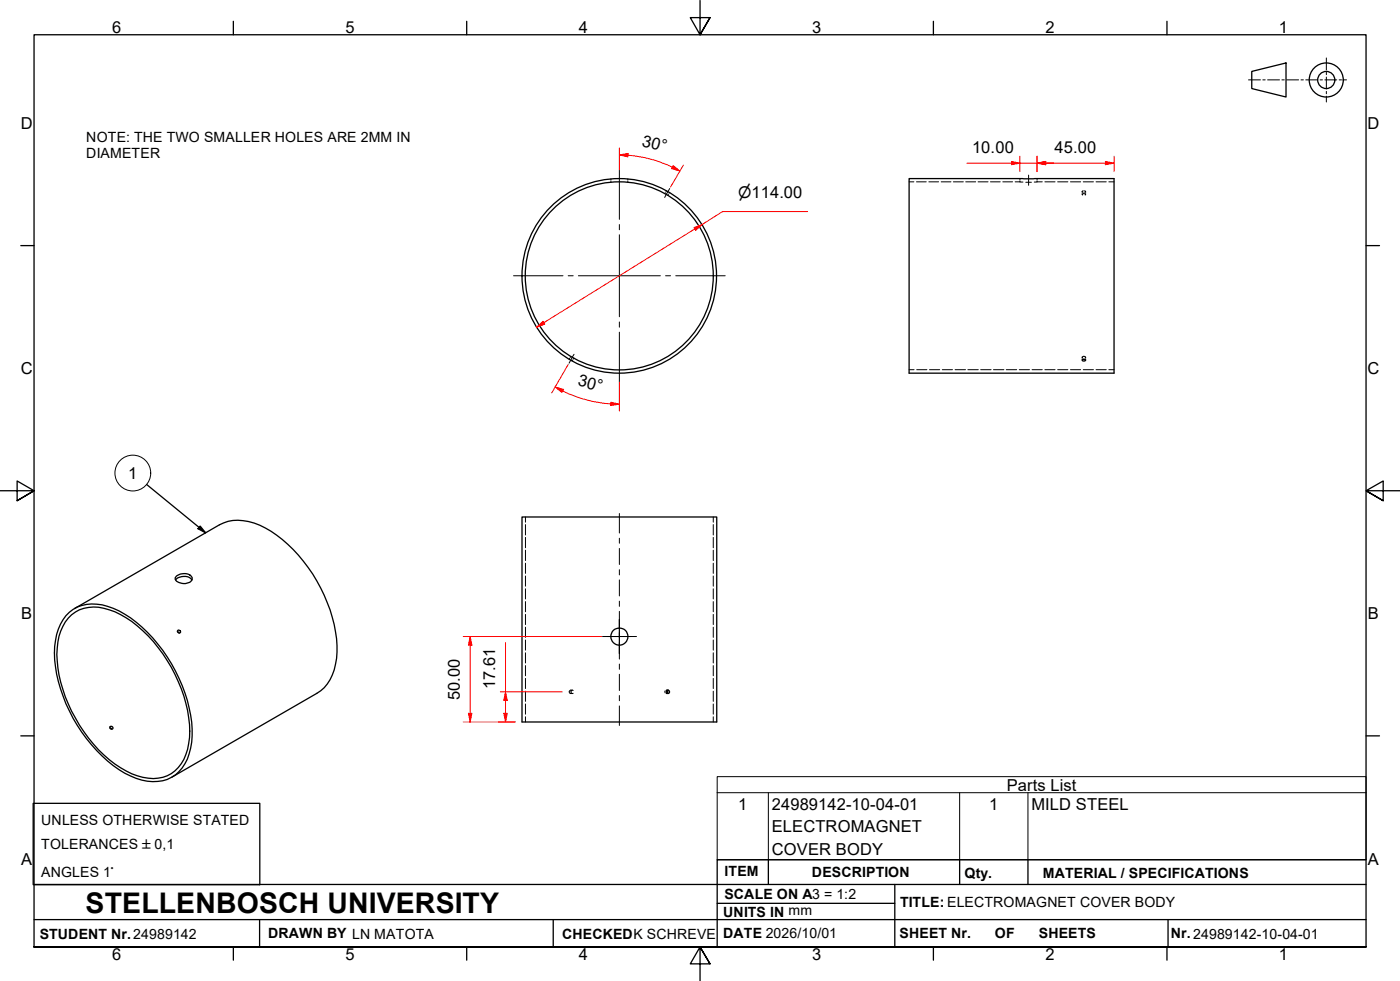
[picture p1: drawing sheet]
<svg xmlns="http://www.w3.org/2000/svg" width="410mm" height="287mm" viewBox="0 0 410 287" stroke-linecap="round" stroke-linejoin="round" font-family="sans-serif">
<!-- layer: Hidden Edges(ISO) -->
<g fill="none" stroke="#000" stroke-width=".29">
<path d="M178.9 52.3v.4M178.9 53v.4M183.8 52.3v.4M183.8 53v.4M194.8 56.4l-.1 .3M195.2 55.8l-.2 .3M195.7 56.9l-.2 .3M196 56.3l-.1 .3M266.2 53.2h1.4M268.4 53.2h2.8M272 53.2h2.8M275.6 53.2h2.8"/>
<path d="M279.1 53.2h3M282.8 53.2h2.9M286.4 53.2h2.9M290 53.2h2.9M293.6 53.2h2.9M297.2 53.2h1.4M298.6 53.2l.9 .1M298.6 52.3v.3M298.6 52.9v.3M300.4 53.4h1.6M303.7 53.2l-.9 .1M303.7 52.3v.3"/>
<path d="M303.7 52.9v.3M303.7 53.2h1.5M305.9 53.2h3M309.7 53.2h3M313.4 53.2h3M316.9 56.1l.3 .2M316.9 56.1v.2M316.9 56.7v.2M317 57.1l-.1-.1a.45 .45 0 0 1 .5-.3 .45 .45 0 0 1 .4 .3v.1M317.2 55.8l-.3 .3M317.2 53.2h3M317.6 55.8l.3 .3-.3 .2"/>
<path d="M317.9 56.1v.2M317.9 56.7v.2M320.9 53.2h3M324.7 53.2h1.5M166.8 104.9l-.1 .3M167.2 104.3l-.2 .3M167.7 105.4l-.2 .3M168 104.8l-.1 .3M266.2 108.2h1.5M268.4 108.2h3M272.2 108.2h2.9M275.9 108.2h3"/>
<path d="M279.7 108.2h3M283.4 108.2h3M287.1 108.2h3.1M290.9 108.2h3M294.6 108.2h3.1M298.4 108.2h3M302.2 108.2h3M305.9 108.2h3M309.7 108.2h3M313.4 108.2h3M316.9 104.5v.4M316.9 105.1v.3"/>
<path d="M317 104.7h-.1a.45 .45 0 0 1 .5-.4 .45 .45 0 0 1 .4 .4M317.2 108.2h3M317.9 104.5v.4M317.9 105.1v.3M320.9 108.2h3M324.7 108.2h1.5M153.9 151.3v1.6M153.9 153.6v3M153.9 157.3v3.1M208.9 151.3v1.6M208.9 153.6v3M208.9 157.3v3.1"/>
<path d="M153.9 161.1v3M153.9 164.9v2.9M153.9 168.6v3M153.9 172.4v2.9M153.9 176.1v3M153.9 179.8v3M208.9 161.1v3M208.9 164.9v2.9M208.9 168.6v3M208.9 172.4v2.9M208.9 176.1v3M208.9 179.8v3"/>
<path d="M153.9 183.6v3M153.9 187.3v3M153.9 191.1v3M153.9 194.8v3M153.9 198.6v3M208.9 183.6v3M208.9 187.3v3M208.9 191.1v3M208.9 194.8v3M208.9 198.6v3M153.9 202.3v3M153.9 206.1v3"/>
<path d="M153.9 209.8v1.5M167.1 202h.2M167.1 203h.2M167.3 202.1a.45 .45 0 0 0-.6 .4 .45 .45 0 0 0 .6 .5M167.4 202h.2M167.4 203h.2M167.8 202.1a.45 .45 0 0 0-.6 .4 .45 .45 0 0 0 .6 .5M194.8 202.2v.6M195.1 202.1h.2M195.1 202h.2M195.1 203h.2M195.3 203h-.2"/>
<path d="M195.5 202h.1M195.5 203h.1M208.9 202.3v3M208.9 206.1v3M208.9 209.8v1.5"/>
</g>
<!-- layer: Visible Edges(ISO) -->
<g fill="none" stroke="#000" stroke-width=".38">
<path d="M266.2 52.3h60v56.9h-60zM317 105.2h.6l.2 .2a.47 .47 0 0 1-.4 .3 .47 .47 0 0 1-.5-.3zM152.8 151.3h57.1v60h-57.1zM20.3 179.2a11.9 11.9 0 0 1 12.8-1.1 38.1 38.1 0 0 1 17.1 16.2 39.5 39.5 0 0 1 5.9 22.9 12.7 12.7 0 0 1-7.1 11 15.1 15.1 0 0 1-12.5-1.9 44.5 44.5 0 0 1-20.6-35.2 15.7 15.7 0 0 1 4.4-11.9zM21.8 178.1l42.5-24.5a13.6 13.6 0 0 1 13.4 1 44.3 44.3 0 0 1 21 34.4 15.9 15.9 0 0 1-4.8 13.2l-43.5 25.3M51.4 169.7a3.3 3.3 0 0 1 4.8 0M51.7 168.6a3.2 3.2 0 0 1 4.6 .5 1.74 1.74 0 0 1-2 1.7 2.75 2.75 0 0 1-3-1.4zM20 180.9a10.6 10.6 0 0 1 12-2.4 34 34 0 0 1 17 14.9 39.2 39.2 0 0 1 6.5 22.5 13.1 13.1 0 0 1-5.3 10.6 12.3 12.3 0 0 1-11.6 0 38.4 38.4 0 0 1-17.6-18.3 34.8 34.8 0 0 1-4-20.3 14.1 14.1 0 0 1 3-7zM52 184.9l.5 .4M32.2 213.1l.5 .3M195.3 202.1l.2 .2-.2 .7"/>
<circle cx="181.3" cy="80.8" r="27.5"/>
<circle cx="181.3" cy="80.8" r="28.5"/>
<circle cx="52.4" cy="184.9" r=".46"/>
<circle cx="181.3" cy="186.3" r="2.49"/>
<circle cx="32.6" cy="213" r=".45"/>
<circle cx="195.6" cy="202.5" r=".48"/>
</g>
<!-- layer: Symbols(ISO) -->
<g fill="none" stroke="#000" stroke-width=".29">
<path d="M210 232v-4.7h190v4.7M210 232v19.7h190v-19.7M210 232h190M225 232v19.7M281 232v19.7M301 232v19.7"/>
<circle cx="38.9" cy="138.5" r="5.2"/>
</g>
<!-- layer: Border_0 -->
<g fill="none" stroke="#000" stroke-width=".38">
<path d="M68.3 6.2v4M136.7 6.2v4M205 .1v10.1l-2.9-5h5.8l-2.9 5 2.9-5M273.3 6.2v4M341.7 6.2v4M6.1 71.9h3.9M400 71.9h3.9M0 143.7h10l-5-2.9v5.8l5-2.9-5 2.9M410 143.7h-10l5-2.9v5.8l-5-2.9 5 2.9M6.1 215.4h3.9M400 215.4h3.9M10 277.2v-267h390v267h-390h390"/>
<path d="M68.3 277.2v3.9M136.7 277.2v3.9M273.3 277.2v3.9M341.7 277.2v3.9M207.9 282.1l-2.9-4.9 2.9 4.9h-5.8l2.9-4.9v10"/>
</g>
<!-- layer: Sketch Geometry(ISO) -->
<g fill="none" stroke="#000" stroke-width=".38">
<path d="M366.5 20.9l10.1-2.5v10l-10.1-2.5zM9.7 235.2h66.4v23.8h-66.4zM10 258.9h390M225 251.7v7.2M262 258.9v18.3M281 251.7v7.2M301 251.7v7.2M400 251.7h-190v25.5M10 277.2h390M10 269.2h390M76 269.2v8M162 269.2v8"/>
<path d="M210 264.4h52M342 269.2v8"/>
<circle cx="388.3" cy="23.4" r="5"/>
<circle cx="388.3" cy="23.4" r="2.51"/>
</g>
<g fill="none" stroke="#000" stroke-width=".29">
<path d="M388.4 17v3.5M365.6 23.4h3.5M369.8 23.4h.7M371.2 23.4h3.4M375.3 23.4h.7M376.7 23.4h3.5M380.9 23.4h.7M382.3 23.4h3.5M386.5 23.4h.7M387.9 23.4h3.5M388.4 21.2v.7M388.4 22.6v3.4"/>
<path d="M388.4 26.7v.7M388.4 28.1v1.8M392.1 23.4h.7M393.5 23.4h.8"/>
</g>
<!-- layer: Symbols(ISO) -->
<path d="M42.9 141.8l17.3 14.2M58.6 154l1.6 2-2.2-1.2z" fill="none" stroke="#000" stroke-width=".38"/>
<path d="M58.6 154l1.6 2-2.2-1.2z" fill="#000"/>
<!-- layer: Center Mark(ISO) -->
<g fill="none" stroke="#000" stroke-width=".29">
<path d="M181.4 49.7v14.5M181.4 65.7v1.6M181.4 68.7v24M150.4 80.7h14.4M166.4 80.7h1.4M169.4 80.7h24M181.4 94.2v1.6M181.4 97.2v14.6M194.9 80.7h1.4M197.9 80.7h14.4M176.3 186.3h8.5M177.9 186.3h8.5"/>
<path d="M181.4 181.3v10"/>
</g>
<!-- layer: Centerline(ISO) -->
<g fill="none" stroke="#000" stroke-width=".29">
<path d="M196.1 55.2l-1.5 2.6M301.2 51.3v2.9M168.1 103.7l-1.5 2.6M181.4 150.3v5.7M181.4 157.6v1.4M181.4 160.5v4.7M181.4 166.8v1.5M181.4 169.7v4.7M181.4 176v1.5M181.4 179v4.7M181.4 185.2v1.5M181.4 188.2v4.7"/>
<path d="M181.4 194.4v1.5M181.4 197.4v4.7M181.4 203.6v1.5M181.4 206.6v5.8"/>
</g>
<!-- layer: Dimensions(ISO) -->
<path d="M205.5 65.7l-2 1.3" fill="none" stroke="#f00" stroke-width=".29"/>
<path d="M203.2 66.6l2.3-.9-1.8 1.8z" fill="#f00"/>
<path d="M203.2 66.6l2.3-.9-1.8 1.8zM159.3 94.4l-2.1 1.4" fill="none" stroke="#f00" stroke-width=".29"/>
<path d="M157.2 95.8l1.8-1.7 .5 .8z" fill="#f00"/>
<path d="M196.8 48.9l2.3 1.2M203.5 67l-44.2 27.4M236.5 61.9h-24.9l-6.1 3.8M157.2 95.8l1.8-1.7 .5 .8z" fill="none" stroke="#f00" stroke-width=".29"/>
<path d="M197.1 48.5l2 1.6-2.5-.7z" fill="#f00"/>
<path d="M181.4 45.4h2.4M197.1 48.5l2 1.6-2.5-.7z" fill="none" stroke="#f00" stroke-width=".29"/>
<path d="M181.4 45.4l2.5-.5-.1 1z" fill="#f00"/>
<path d="M181.4 45.4l2.5-.5-.1 1zM181.4 43.3v6.4M183.8 45.4a35.4 35.4 0 0 1 13 3.5M200.1 48.3l-3.8 6.5M162.6 113.3l2.2 1.1" fill="none" stroke="#f00" stroke-width=".29"/>
<path d="M162.6 113.3l2.4 .7-.5 .9z" fill="#f00"/>
<path d="M162.6 113.3l2.4 .7-.5 .9zM178.9 118.3h2.5" fill="none" stroke="#f00" stroke-width=".29"/>
<path d="M178.9 117.7l2.5 .6-2.6 .4z" fill="#f00"/>
<path d="M296.2 47.8h2.4M164.7 114.5a37.6 37.6 0 0 0 14.1 3.7M166.4 106.7l-4.9 8.3M178.9 117.7l2.5 .6-2.6 .4zM181.4 111.8v8.5" fill="none" stroke="#f00" stroke-width=".29"/>
<path d="M296.2 47.3l2.4 .5-2.4 .4z" fill="#f00"/>
<path d="M296.2 47.3l2.4 .5-2.4 .4zM303.7 47.8h2.5" fill="none" stroke="#f00" stroke-width=".29"/>
<path d="M303.7 47.8l2.5-.5v.9z" fill="#f00"/>
<path d="M283.1 47.8h13.1M298.6 47.8h10.1M298.6 45.7v4.5M303.7 47.8l2.5-.5v.9zM303.7 45.7v4.5" fill="none" stroke="#f00" stroke-width=".29"/>
<path d="M303.7 47.8l2.5-.5v.9z" fill="#f00"/>
<path d="M303.7 47.8l2.5-.5v.9zM323.7 47.8h2.5" fill="none" stroke="#f00" stroke-width=".29"/>
<path d="M323.7 47.3l2.5 .5-2.5 .4z" fill="#f00"/>
<path d="M303.7 45.7v4.5M306.2 47.8h17.5M323.7 47.3l2.5 .5-2.5 .4zM326.2 45.7v4.5M148 202.5v2.6" fill="none" stroke="#f00" stroke-width=".29"/>
<path d="M148 202.5l.5 2.6h-1z" fill="#f00"/>
<path d="M148 202.5l.5 2.6h-1zM148 208.8v2.5" fill="none" stroke="#f00" stroke-width=".29"/>
<path d="M147.5 208.8h1l-.5 2.5z" fill="#f00"/>
<path d="M137.7 186.3v2.6M148 188.1v14.4M146 211.3h4.9M146.5 202.5h18.2M147.5 208.8h1l-.5 2.5zM148 205.1v3.7" fill="none" stroke="#f00" stroke-width=".29"/>
<path d="M137.7 186.3l.5 2.6h-1z" fill="#f00"/>
<path d="M137.7 186.3l.5 2.6h-1zM137.7 208.8v2.5" fill="none" stroke="#f00" stroke-width=".29"/>
<path d="M137.2 208.8h1l-.5 2.5z" fill="#f00"/>
<path d="M135.6 186.3h40.7M137.7 188.9v19.9M135.6 211.3h15.3M137.2 208.8h1l-.5 2.5z" fill="none" stroke="#f00" stroke-width=".29"/>
<text font-size="8.3" x="25.1" y="267.2">STELLENBOSCH UNIVERSITY</text>
<g font-size="4.8">
<text x="32.8" y="9.7">6</text>
<text x="101.2" y="9.7">5</text>
<text x="169.5" y="9.7">4</text>
<text x="237.8" y="9.7">3</text>
<text x="306.1" y="9.7">2</text>
<text x="374.5" y="9.7">1</text>
<text x="6.1" y="37.8">D</text>
<text x="400.4" y="37.8">D</text>
<text x="187.8" y="42.6" transform="rotate(15 187.8 42.6)">30°</text>
<text x="284.7" y="44.7">10.00</text>
<text x="308.8" y="44.7">45.00</text>
<text x="6.1" y="109.6">C</text>
<text x="169" y="112.8" transform="rotate(15 169 112.8)">30°</text>
<text x="400.4" y="109.6">C</text>
<text x="37.5" y="140.2">1</text>
<text x="6.2" y="181.3">B</text>
<text x="400.5" y="181.3">B</text>
<text x="145" y="201.8" transform="rotate(-90 145 201.8)">17.61</text>
<text x="134.6" y="204.9" transform="rotate(-90 134.6 204.9)">50.00</text>
<text x="294.8" y="231.5">Parts List</text>
<text x="216.2" y="237.1">1</text>
<text x="226" y="237.1">24989142-10-04-01</text>
<text x="289.6" y="237.1">1</text>
<text x="302" y="237.1">MILD STEEL</text>
<text x="226" y="243.6">ELECTROMAGNET</text>
<text x="226" y="250.1">COVER BODY</text>
<text x="6.2" y="253.1">A</text>
<text x="400.5" y="253.1">A</text>
<text x="32.8" y="281.1">6</text>
<text x="101.2" y="281.1">5</text>
<text x="169.5" y="281.1">4</text>
<text x="237.8" y="281.1">3</text>
<text x="306.1" y="281.1">2</text>
<text x="374.5" y="281.1">1</text>
</g>
<text font-size="4.6" x="216.1" y="58.1">⌀114.00</text>
<g font-size="4.1">
<text x="25.3" y="41.6">NOTE: THE TWO SMALLER HOLES ARE 2MM IN</text>
<text x="25.3" y="46.3">DIAMETER</text>
<text x="12.1" y="241.6">UNLESS OTHERWISE STATED</text>
<text x="12.1" y="248.5">TOLERANCES ±0,1</text>
<text x="12.1" y="256.7">ANGLES 1°</text>
<text x="212.2" y="256.5">ITEM</text>
<text x="237.7" y="256.7">DESCRIPTION</text>
<text x="282.4" y="256.9">Qty.</text>
<text x="305.4" y="256.9">MATERIAL / SPECIFICATIONS</text>
<text x="212.1" y="263">SCALE ON A3 = 1:2</text>
<text x="211.8" y="268.4">UNITS IN mm</text>
<text x="263.5" y="265.6">TITLE: ELECTROMAGNET COVER BODY</text>
<text x="11.6" y="274.8">STUDENT Nr.24989142</text>
<text x="78.5" y="274.6">DRAWN BY LN MATOTA</text>
<text x="164.6" y="274.8">CHECKEDK SCHREVE</text>
<text x="211.8" y="274.6">DATE 2026/10/01</text>
<text x="263.4" y="274.6">SHEET Nr.</text>
<text x="291.3" y="274.6">OF</text>
<text x="304.2" y="274.6">SHEETS</text>
<text x="342.8" y="274.5">Nr. 24989142-10-04-01</text>
</g>
</svg>
